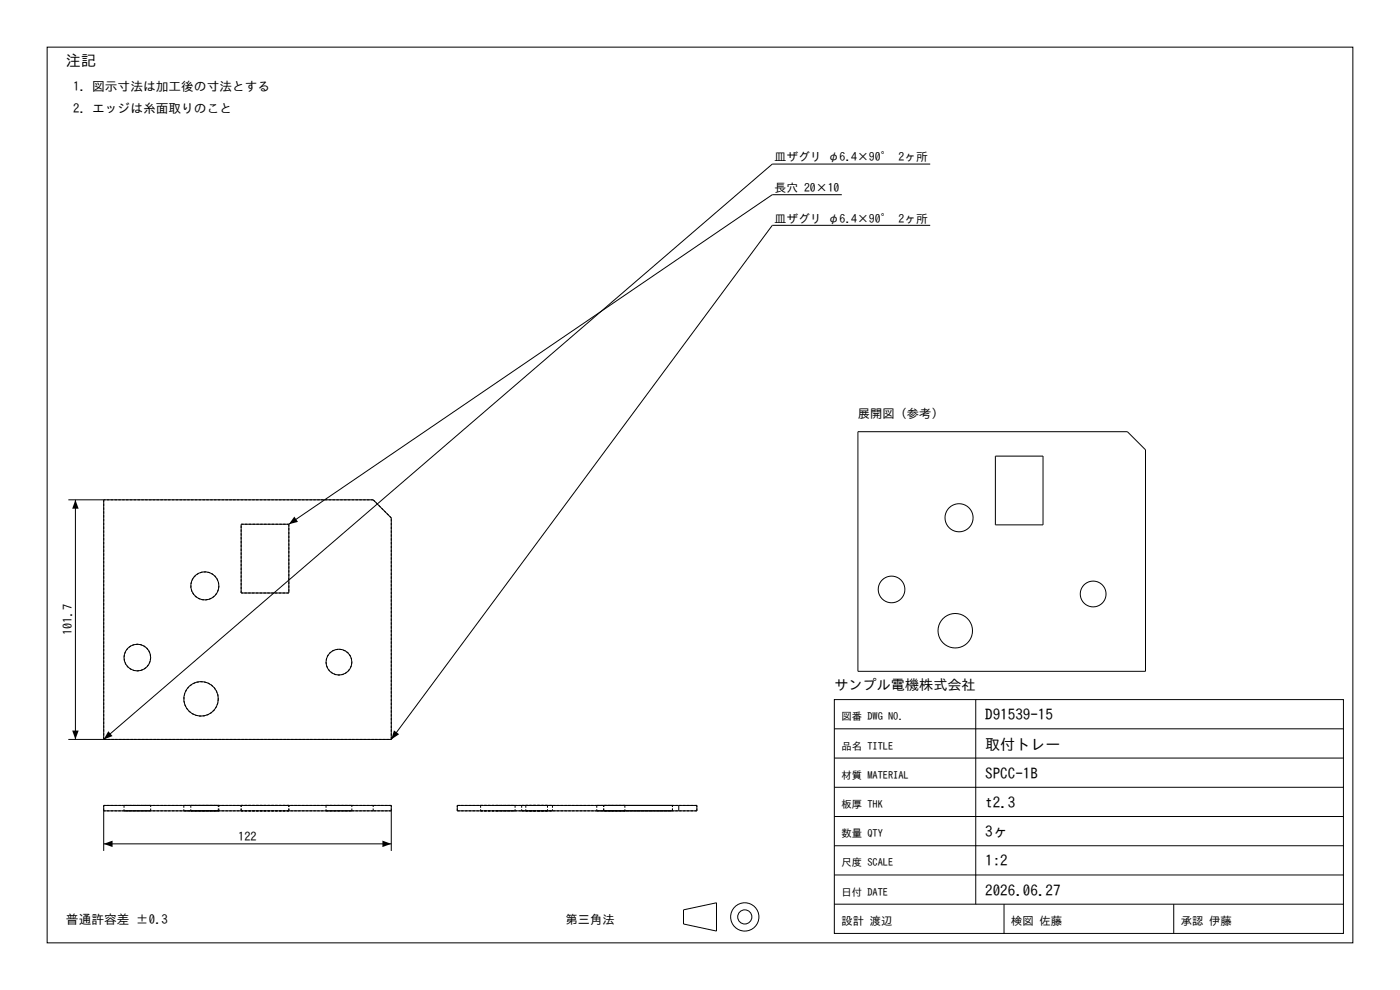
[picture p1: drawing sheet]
<svg xmlns="http://www.w3.org/2000/svg" width="297mm" height="210mm" viewBox="0 0 297 210" stroke-linecap="round" stroke-linejoin="round" font-family="sans-serif">
<g fill="none" stroke="#000" stroke-width=".21">
<path d="M10 10h277v190h-277zM197.3 34.8h-33.5l-141.8 122v-50.8M178.6 41.3h-14.8l-102.5 69.9M197.3 47.8h-33.5l-80.8 109M182 91.6h57.2l3.8 3.8v47h-61zM211.2 96.8h10.1v14.5h-10.1zM14.5 106h64.7l3.8 3.9v46.9M16 106v50.8M51.2 111.2h10.1v14.6h-10.1zM14.5 156.8h68.5M177 148.4h108v49.6h-108zM177 154.6h108"/>
<path d="M207 148.4v43.4M22 172h61M22 179h61M97 170.8h50.8v1.2h-50.8zM144 170.8v1.2M177 179.4h108M177 173.2h108M177 167h108M177 160.8h108M22 180.5v-9.7h61v9.7M145 193l7-1.5v6l-7-1.5zM177 191.8h108"/>
<path d="M177 185.6h108M213 191.8v6.2M249 191.8v6.2"/>
<circle cx="203.5" cy="109.8" r="2.98"/>
<circle cx="29.1" cy="139.5" r="2.83"/>
<circle cx="43.5" cy="124.3" r="2.98"/>
<circle cx="189.1" cy="125" r="2.83"/>
<circle cx="202.7" cy="133.8" r="3.7"/>
<circle cx="231.9" cy="126" r="2.74"/>
<circle cx="42.7" cy="148.2" r="3.7"/>
<circle cx="71.9" cy="140.4" r="2.74"/>
<circle cx="158" cy="194.5" r="3"/>
<circle cx="158" cy="194.5" r="1.5"/>
</g>
<g fill="none" stroke="#000" stroke-width=".21" stroke-dasharray=".5 .3" stroke-linecap="butt">
<path d="M22 106v50.8M51.2 111.2h10.1M61.3 111.2v14.6M79.2 106h-57.2M83 109.9l-3.8-3.9M32 139.5a2.83 2.83 0 0 1-4.1 2.5 2.83 2.83 0 0 1-.6-4.7 2.83 2.83 0 0 1 4.6 1.5l.1 .7M46.4 124.3a2.98 2.98 0 0 1-4.2 2.7 2.98 2.98 0 0 1-.6-5 2.98 2.98 0 0 1 4.7 1.5l.1 .8M51.2 125.8v-14.6M61.3 125.8h-10.1M22 156.8h61M46.3 148.2a3.7 3.7 0 0 1-5.2 3.3 3.7 3.7 0 0 1-.7-6.1 3.7 3.7 0 0 1 5.8 2l.1 .8M74.6 140.4a2.74 2.74 0 0 1-3.9 2.5 2.74 2.74 0 0 1-.6-4.5 2.74 2.74 0 0 1 4.4 1.3l.1 .7"/>
<path d="M83 156.8v-46.9M22 172v-1.2M26.3 172h5.7M26.3 170.8h5.7M26.3 170.8v1.2M32 172h-5.7M32 170.8h-5.7M32 172v-1.2M39 172h7.3M39 170.8h7.3M39 170.8v1.2M40.5 172h5.9"/>
<path d="M40.5 170.8h5.9M40.5 170.8v1.2M46.3 172h-7.3M46.3 170.8h-7.3M46.3 172v-1.2M46.4 172h-5.9M46.4 170.8h-5.9M46.4 172v-1.2M51.2 172h10.1M51.2 170.8h10.1M51.2 172v-1.2M61.3 172h-10.1"/>
<path d="M61.3 170.8h-10.1M61.3 172v-1.2M69.2 172h5.4M69.2 170.8h5.4M69.2 170.8v1.2M74.6 172h-5.4M74.6 170.8h-5.4M74.6 172v-1.2M79.2 172h-57.2M79.2 170.8h-57.2M79.2 172v-1.2M83 172v-1.2"/>
<path d="M83 172h-3.8M83 170.8h-3.8M97 172v-1.2M102 172h7.3M102 170.8h7.3M102 170.8v1.2M105.6 172h-3.6M105.6 170.8h-3.6M109.3 172h-3.7M109.3 170.8h-3.7M109.3 170.8v1.2M110.7 172h5.4"/>
<path d="M110.7 170.8h5.4M110.7 170.8v1.2M111.5 172h5.7M111.5 170.8h5.7M111.5 170.8v1.2M113.4 172h-2.7M113.4 170.8h-2.7M114.4 172h-2.9M114.4 170.8h-2.9M116.1 172h-2.7M116.1 170.8h-2.7M116.1 170.8v1.2"/>
<path d="M117.2 172h-2.8M117.2 170.8h-2.8M117.2 170.8v1.2M126.6 172h6M126.6 170.8h6M126.6 170.8v1.2M128.1 172h14.6M128.1 170.8h14.6M128.1 172v-1.2M129.6 172h-3M129.6 170.8h-3M132.6 172h-3"/>
<path d="M132.6 170.8h-3M132.6 170.8v1.2M142.7 172h-14.6M142.7 170.8h-14.6M142.7 172v-1.2M147.8 172v-1.2M147.8 172h-50.8M147.8 170.8h-50.8"/>
</g>
<path d="M16 106l.7 1.9h-1.4zM62.4 109.6l.8 1.1-1.9 .5zM15.3 155h1.4l-.7 1.8zM23 155.1l.9 1-1.9 .7zM83.6 154.9l1.1 .8-1.7 1.1zM22 179l1.9-.7v1.4zM81.1 178.3l1.9 .7-1.9 .7z" fill="#000"/>
<g font-size="3.2">
<text x="14" y="14">注記</text>
<text x="209" y="152.8">D91539-15</text>
<text x="209" y="159">取付トレー</text>
<text x="209" y="165.2">SPCC-1B</text>
<text x="209" y="171.4">t2.3</text>
<text x="209" y="177.6">3ヶ</text>
<text x="209" y="183.8">1:2</text>
<text x="209" y="190">2026.06.27</text>
</g>
<text font-size="3" x="177" y="146.4">サンプル電機株式会社</text>
<g font-size="2.7">
<text x="15.5" y="19.2">1. 図示寸法は加工後の寸法とする</text>
<text x="15.5" y="24">2. エッジは糸面取りのこと</text>
<text x="14" y="196">普通許容差 ±0.3</text>
</g>
<g font-size="2.6">
<text x="182" y="88.6">展開図（参考）</text>
<text x="15.3" y="134.7" transform="rotate(-90 15.3 134.7)">101.7</text>
<text x="50.6" y="178.3">122</text>
<text x="120" y="196">第三角法</text>
</g>
<g font-size="2.5">
<text x="164.3" y="34.2">皿ザグリ φ6.4×90° 2ヶ所</text>
<text x="164.3" y="40.7">長穴 20×10</text>
<text x="164.3" y="47.2">皿ザグリ φ6.4×90° 2ヶ所</text>
</g>
<g font-size="2.4">
<text x="178.5" y="196.2">設計 渡辺</text>
<text x="214.5" y="196.2">検図 佐藤</text>
<text x="250.5" y="196.2">承認 伊藤</text>
</g>
<g font-size="2.2">
<text x="178.5" y="152.8">図番 DWG NO.</text>
<text x="178.5" y="159">品名 TITLE</text>
<text x="178.5" y="165.2">材質 MATERIAL</text>
<text x="178.5" y="171.4">板厚 THK</text>
<text x="178.5" y="177.6">数量 QTY</text>
<text x="178.5" y="183.8">尺度 SCALE</text>
<text x="178.5" y="190">日付 DATE</text>
</g>
</svg>
